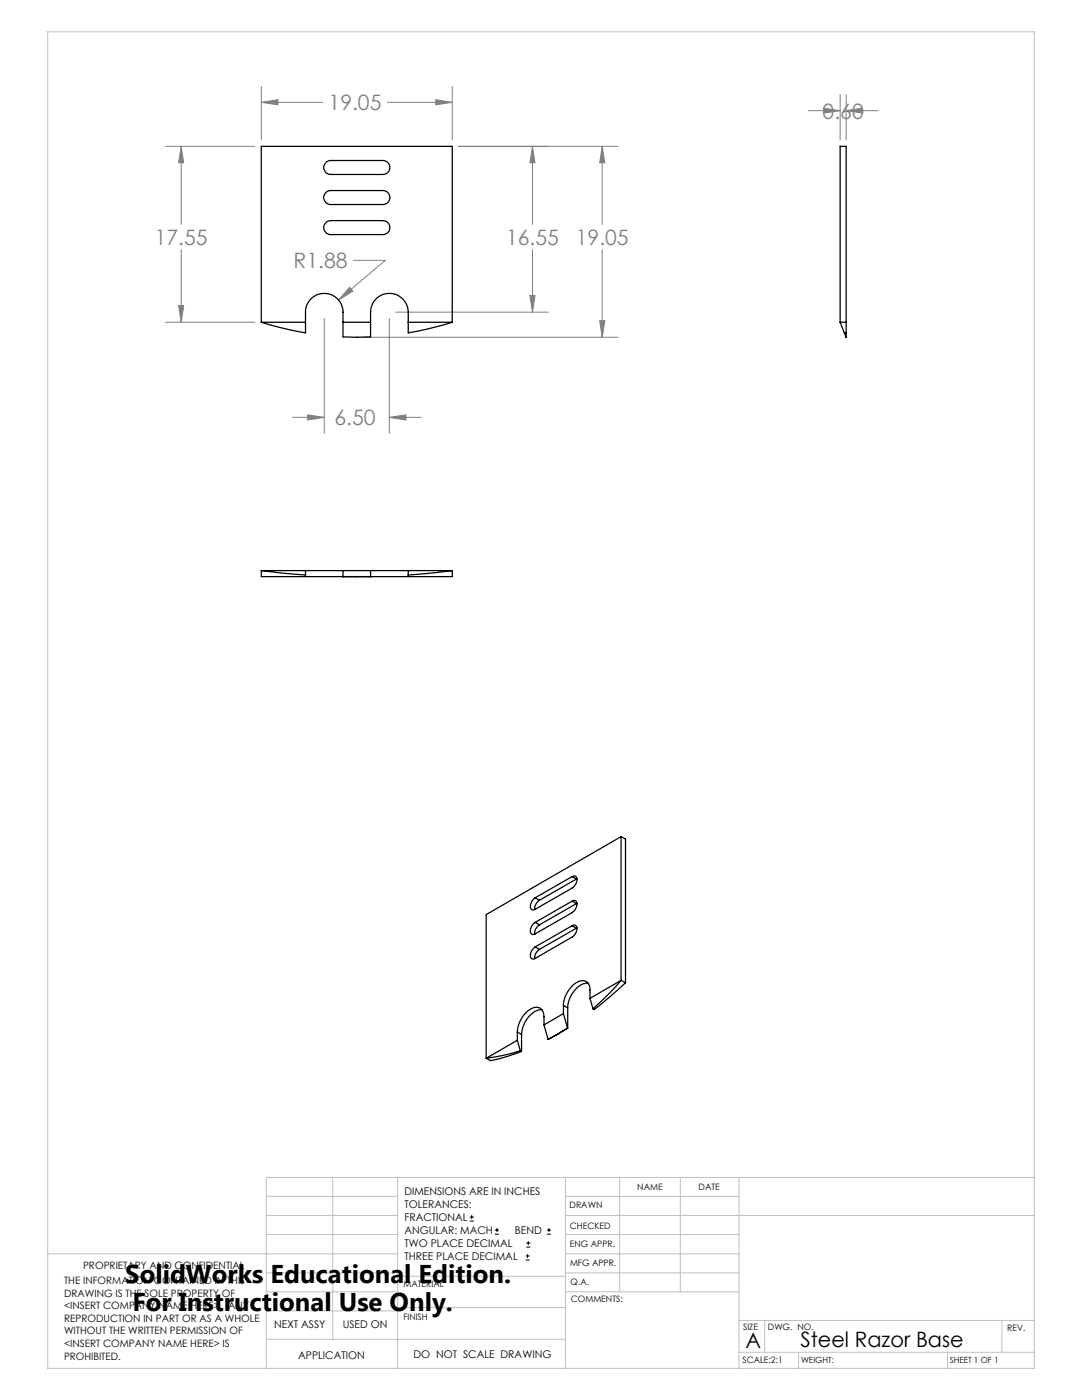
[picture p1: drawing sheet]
<svg xmlns="http://www.w3.org/2000/svg" width="216mm" height="279mm" viewBox="0 0 216 279" stroke-linecap="round" stroke-linejoin="round" font-family="sans-serif">
<g fill="none" stroke="#000" stroke-width=".2">
<path d="M93.7 243.7h.8M93.7 242.9h.8M94.1 242.5v.8M98.7 246.3h.9M98.7 245.5h.9M99.2 245.1v.8M104.9 251.5h.8M104.9 250.6h.8M105 248.9h.8M105 248.1h.8M105.3 250.3v.8M105.4 247.7v.8"/>
<path d="M109.1 246.3h.8M109.1 245.5h.8M109.5 245.1v.8"/>
</g>
<g fill="none" stroke="#808080" stroke-width=".2">
<path d="M52.1 17.3v10.6M87 19.9l3.2 .5-3.2 .5zM90.2 17.3v10.6M167.6 18.9v9M168.8 18.9v9M33 29.2h17.9M36.2 29.2v15.6M36.2 29.2l.5 3.3h-1.1zM52.1 20.4h12.3M52.1 20.4l3.4-.5v1zM77.3 20.4h12.9M91.5 29.2h31.8"/>
<path d="M106.3 29.2v15.6M106.3 29.2l.5 3.3h-1.1zM120.2 29.2v15.6M120.2 29.2l.5 3.3h-1zM161.3 22.1h6.3M164.3 21.6l3.3 .5-3.3 .5zM168.8 22.1h6.4M168.8 22.1l3.3-.5v1zM36.2 49.8v14.5M69.7 57.4l.7 .7-2.8 1.8zM70.5 52h6.4l-9.3 7.9M105.7 59h1.1l-.5 3.3z"/>
<path d="M106.3 49.8v12.5M120.2 49.8v17.5M33 64.3h17.9M35.6 61h1.1l-.5 3.3zM64.7 63.6v22.9M72.5 67.3h50.8M77.7 63.6v22.9M79 62.3h30.4M119.7 64h1l-.5 3.3zM58.3 83.3h6.4M61.4 82.8l3.3 .5-3.3 .5zM77.7 83.3l3.3-.5v1z"/>
<path d="M77.7 83.3h6.3"/>
</g>
<g fill="none" stroke="#c0c0c0" stroke-width=".2">
<path d="M9.5 6.4h196.9v266.7h-196.9zM53.1 238.8h26.2M66.4 235v32.3M79.3 235v38.1M112.8 235v38.1M112.8 238.8h34.7M123.6 235v22.8M135.7 235v22.8M147.5 235v38.1M206.4 235h-153.3v38.1M9.5 250.2h69.8M53.1 257.8h26.2"/>
<path d="M53.1 242.6h26.2M53.1 246.4h26.2M53.1 254h26.2M79.3 254.7h33.5M112.8 257.8h34.7M112.8 250.2h34.7M112.8 242.6h93.6M112.8 246.4h34.7M112.8 254h34.7M53.1 267.3h59.7M53.1 261.6h26.2M79.3 260.9h33.5"/>
<path d="M147.5 269.9h58.9M147.5 263.5h58.9M152.6 263.5v6.4M159.3 269.9v3.2M189.1 269.9v3.2M199.9 263.5v6.4"/>
</g>
<path d="M36.2 29.2l.5 3.3h-1.1zM35.6 61h1.1l-.5 3.3zM87 19.9l3.2 .5-3.2 .5zM52.1 20.4l3.4-.5v1zM119.7 64h1l-.5 3.3zM120.2 29.2l.5 3.3h-1zM69.7 57.4l-2.1 2.5 2.8-1.8zM77.7 83.3l3.3-.5v1zM61.4 82.8l3.3 .5-3.3 .5zM105.7 59h1.1l-.5 3.3zM106.3 29.2l.5 3.3h-1.1zM164.3 21.6l3.3 .5-3.3 .5zM168.8 22.1l3.3-.5v1z" fill="#808080"/>
<g fill="none" stroke="#000" stroke-width=".25">
<path d="M65.1 32.3l.7-.3h10.6a1.39 1.39 0 0 1 1.4 1.4 1.39 1.39 0 0 1-1.4 1.4h-10.4a1.42 1.42 0 0 1-1.3-.9 1.42 1.42 0 0 1 .4-1.6zM65.1 38.3l.7-.3h10.6a1.39 1.39 0 0 1 1.4 1.4 1.39 1.39 0 0 1-1.4 1.4h-10.4a1.42 1.42 0 0 1-1.3-.9 1.42 1.42 0 0 1 .4-1.6zM65.1 44.3l.9-.3h10.4a1.39 1.39 0 0 1 1.4 1.4 1.39 1.39 0 0 1-1.4 1.4h-10.4a1.42 1.42 0 0 1-1.3-.9 1.42 1.42 0 0 1 .4-1.6zM52.1 64.3l5.3 1.4 3.6 .7v-4.1a3.7 3.7 0 0 1 3.7-3.7 3.7 3.7 0 0 1 3.7 3.7v4.9l2.8 .1 2.7-.1v-4.9a3.8 3.8 0 0 1 3.8-3.7 3.8 3.8 0 0 1 3.8 3.7v4.1l3.5-.7 5.2-1.4M52.1 64.3h8.9M52.1 64.3v-35.1h38.1v35.1M68.4 64.3h5.5M81.5 64.3h8.7M167.6 64.3l.9 2.1M167.6 64.3h1.2M167.6 64.3v-35.1h1.2v35.1M168.5 66.4h.3"/>
<path d="M168.5 66.4l.3 .8M168.8 67.2h.1M168.8 64.3v2.1M168.8 66.4v.8M52.1 113.9l8.9 .9M52.1 113.9v1.2h8.9M52.1 113.9h8.9M61 113.9h7.4M61 115.1h7.4M61 113.9v1.2M68.4 115.1h.1M68.4 115.1h2.8"/>
<path d="M68.4 113.9v1.2M68.4 113.9h5.5M71.2 115.1h2.7M73.9 115.1h.1M73.9 113.9h7.6M73.9 115.1h7.6M73.9 113.9v1.2M81.5 113.9v1.2M81.5 113.9h8.7M90.2 113.9l-8.7 .9M90.2 113.9v1.2h-8.7M106.8 179.2l.8 .5"/>
<path d="M107.6 179.7a2.24 2.24 0 0 0-.9 1.8M114.2 174.9a.71 .71 0 0 1 .9 .2 .71 .71 0 0 1-.1 .9l-.2 .6-.6 .6-7.4 4.3a.66 .66 0 0 1-.8-.1 .66 .66 0 0 1-.2-.8 2.32 2.32 0 0 1 1-1.4M114.2 179.8a.69 .69 0 0 1 .9 .2 .69 .69 0 0 1-.1 .9l-.2 .6-.6 .6-7.4 4.3a.66 .66 0 0 1-.8-.1 .66 .66 0 0 1-.2-.8 2.32 2.32 0 0 1 1-1.4M114.2 174.9l-7.4 4.3M114.2 179.8l-7.4 4.3M114.2 179.8l.8 .5M114.2 174.9l.8 .5M115 175.4l-7.4 4.3M115.1 175.4h-.1M123.9 167v28.7M123.9 167l.9 .5v28.6M123.9 167l-26.9 15.5v28.7"/>
<path d="M106.8 189l.8 .5M106.8 184.1l.8 .5M107.6 189.5a2.13 2.13 0 0 0-.9 1.8M107.6 184.6a2.13 2.13 0 0 0-.9 1.8M114.2 184.7a.69 .69 0 0 1 .9 .2 .69 .69 0 0 1-.1 .9l-.2 .6-.6 .6-7.4 4.3a.66 .66 0 0 1-.8-.1 .66 .66 0 0 1-.2-.8 2.32 2.32 0 0 1 1-1.4M114.2 184.7l-7.4 4.3M114.2 184.7l.8 .5M115 185.2l-7.4 4.3M115 180.3l-7.4 4.3M115.1 185.2h-.1M115.1 180.3h-.1M117.3 196.2a4.4 4.4 0 0 0-3.8 3.6l-.2 1.4"/>
<path d="M117.7 199.2v-1.6a1.64 1.64 0 0 0-.8-1.8 1.64 1.64 0 0 0-2 .3 5.9 5.9 0 0 0-2.5 4.6M117.7 199.2l.6 2.1M123.9 195.7l-2.1 2.3-3.5 3.3M123.9 195.7l.9 .4M123.9 195.7l-6.2 3.5M124.8 196.1l-4.6 4.1-1.6 1.3-.3-.2M103.2 206v1.6M103.2 207.6l-6.2 3.6M103.2 206l.9 .4M103.2 207.6l.6 2.1M103.8 209.7l-2.7 .8-4.1 .7M103.8 209.7l.3 .1"/>
<path d="M104.1 209.8a33 33 0 0 1-6.2 1.9l-.9-.5M104.1 206.4v3.4M108.1 201.5a4.5 4.5 0 0 0-3.7 3.3l-.3 1.6M108.5 204.5v-1.6a1.64 1.64 0 0 0-.8-1.7 1.64 1.64 0 0 0-1.9 .3 5.9 5.9 0 0 0-2.6 4.5M108.5 204.5l.9 2.9M111.3 206.3l-1.9 1.1M112.4 202.3l-3.9 2.2M112.4 200.7v1.6M112.4 200.7l.9 .5M112.4 202.3l.8 2.9M113.2 205.2l-1.9 1.1M113.2 205.2h.1"/>
<path d="M113.3 205.2l-2 1.1M113.3 201.2v4"/>
</g>
<g font-size="5.1">
<text x="25" y="256">SolidWorks Educational Edition.</text>
<text x="26.4" y="261.6">For Instructional Use Only.</text>
</g>
<g font-size="4.2" fill="#808080">
<text x="65.6" y="22">19.05</text>
<text x="164.1" y="23.7">0.60</text>
<text x="30.9" y="48.9">17.55</text>
<text x="58.6" y="53.5">R1.88</text>
<text x="101" y="48.9">16.55</text>
<text x="114.9" y="48.9">19.05</text>
<text x="66.7" y="84.9">6.50</text>
</g>
<g font-size="4.2">
<text x="148.8" y="269">A</text>
<text x="159.7" y="268.7">Steel Razor Base</text>
</g>
<g font-size="2.1">
<text x="80.7" y="238.5">DIMENSIONS ARE IN INCHES</text>
<text x="80.7" y="241.1">TOLERANCES:</text>
<text x="80.7" y="243.7">FRACTIONAL</text>
<text x="80.7" y="246.3">ANGULAR: MACH</text>
<text x="80.7" y="248.9">TWO PLACE DECIMAL</text>
<text x="80.7" y="251.4">THREE PLACE DECIMAL</text>
<text x="102.7" y="246.3">BEND</text>
<text x="54.7" y="265">NEXT ASSY</text>
<text x="68.4" y="265">USED ON</text>
<text x="59.5" y="271.2">APPLICATION</text>
<text x="82.5" y="270.9">DO NOT SCALE DRAWING</text>
</g>
<g font-size="2">
<text x="12.8" y="256.2">THE INFORMATION CONTAINED IN THIS</text>
<text x="16.6" y="253.2">PROPRIETARY AND CONFIDENTIAL</text>
<text x="12.8" y="258.8">DRAWING IS THE SOLE PROPERTY OF</text>
<text x="12.8" y="261.3">&lt;INSERT COMPANY NAME HERE&gt;. ANY</text>
<text x="12.8" y="263.8">REPRODUCTION IN PART OR AS A WHOLE</text>
<text x="12.8" y="266.3">WITHOUT THE WRITTEN PERMISSION OF</text>
<text x="12.8" y="268.8">&lt;INSERT COMPANY NAME HERE&gt; IS</text>
<text x="12.8" y="271.4">PROHIBITED.</text>
</g>
<g font-size="1.8">
<text x="127.2" y="237.4">NAME</text>
<text x="139.4" y="237.5">DATE</text>
<text x="113.7" y="241.2">DRAWN</text>
<text x="113.7" y="245.2">CHECKED</text>
<text x="113.7" y="248.8">ENG APPR.</text>
<text x="80.5" y="256.9">MATERIAL</text>
<text x="113.7" y="252.6">MFG APPR.</text>
<text x="113.8" y="256.4">Q.A.</text>
<text x="80.5" y="263.3">FINISH</text>
<text x="113.9" y="259.9">COMMENTS:</text>
<text x="148.3" y="265.4">SIZE</text>
<text x="153.2" y="265.5">DWG. NO.</text>
<text x="201" y="265.6">REV.</text>
<text x="148.2" y="272">SCALE:2:1</text>
</g>
<g font-size="1.7">
<text x="159.8" y="272.1">WEIGHT:</text>
<text x="189.5" y="272.1">SHEET 1 OF 1</text>
</g>
</svg>
